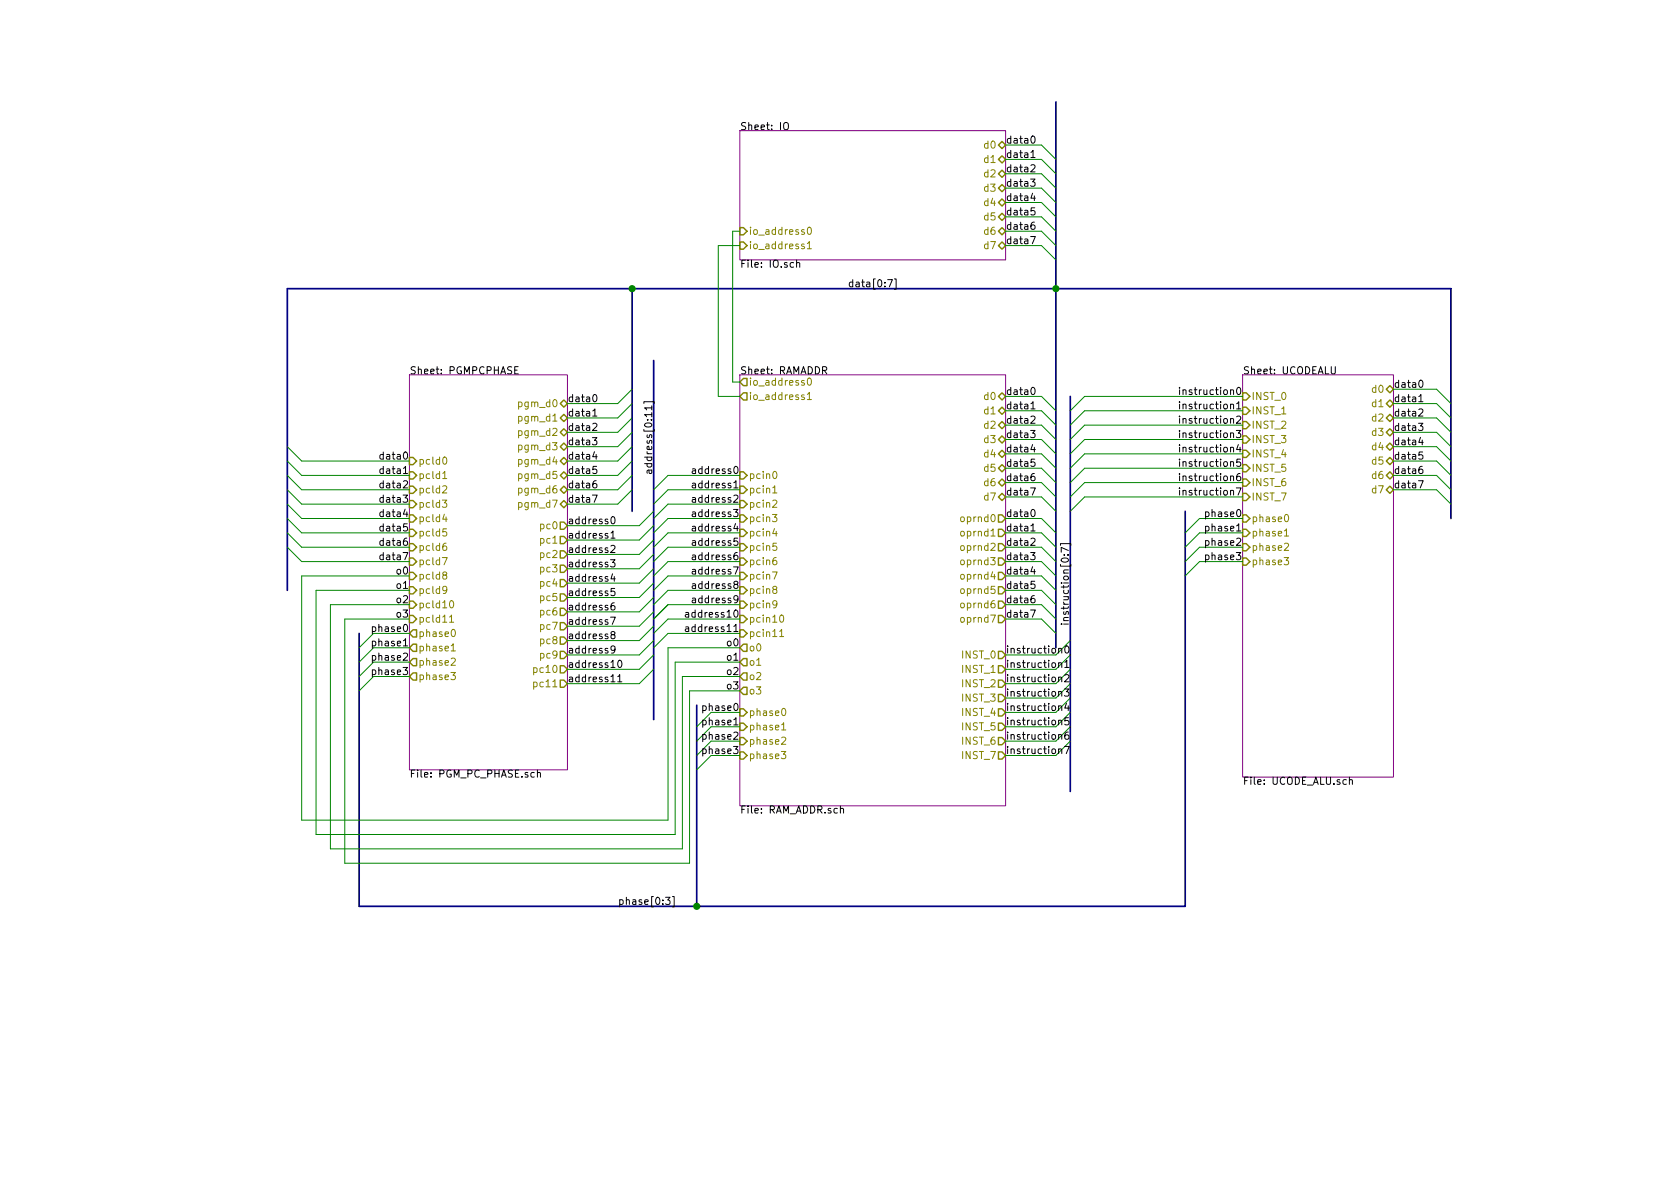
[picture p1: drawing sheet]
EESchema Schematic File Version 4
EELAYER 30 0
EELAYER END
$Descr A4 11693 8268
encoding utf-8
Sheet 1 5
Title "Hummingbird 8 bit CPU"
Date ""
Rev ""
Comp ""
Comment1 ""
Comment2 ""
Comment3 ""
Comment4 ""
$EndDescr
$Sheet
S 2850 2600 1100 2750
U 5EF43B36
F0 "PGMPCPHASE" 50
F1 "PGM_PC_PHASE.sch" 50
F2 "pcld11" I L 2850 4300 50 
F3 "pcld10" I L 2850 4200 50 
F4 "pcld9" I L 2850 4100 50 
F5 "pcld8" I L 2850 4000 50 
F6 "pcld7" I L 2850 3900 50 
F7 "pcld6" I L 2850 3800 50 
F8 "pcld5" I L 2850 3700 50 
F9 "pcld4" I L 2850 3600 50 
F10 "pcld3" I L 2850 3500 50 
F11 "pcld2" I L 2850 3400 50 
F12 "pcld1" I L 2850 3300 50 
F13 "pcld0" I L 2850 3200 50 
F14 "pgm_d7" T R 3950 3500 50 
F15 "pgm_d6" T R 3950 3400 50 
F16 "pgm_d5" T R 3950 3300 50 
F17 "pgm_d4" T R 3950 3200 50 
F18 "pgm_d3" T R 3950 3100 50 
F19 "pgm_d2" T R 3950 3000 50 
F20 "pgm_d1" T R 3950 2900 50 
F21 "pgm_d0" T R 3950 2800 50 
F22 "phase0" O L 2850 4400 50 
F23 "phase1" O L 2850 4500 50 
F24 "phase2" O L 2850 4600 50 
F25 "phase3" O L 2850 4700 50 
F26 "pc0" O R 3950 3650 50 
F27 "pc1" O R 3950 3750 50 
F28 "pc2" O R 3950 3850 50 
F29 "pc3" O R 3950 3950 50 
F30 "pc4" O R 3950 4050 50 
F31 "pc5" O R 3950 4150 50 
F32 "pc6" O R 3950 4250 50 
F33 "pc7" O R 3950 4350 50 
F34 "pc8" O R 3950 4450 50 
F35 "pc9" O R 3950 4550 50 
F36 "pc10" O R 3950 4650 50 
F37 "pc11" O R 3950 4750 50 
$EndSheet
$Sheet
S 8650 2600 1050 2800
U 5EF5F1D2
F0 "UCODEALU" 50
F1 "UCODE_ALU.sch" 50
F2 "INST_0" I L 8650 2750 50 
F3 "INST_1" I L 8650 2850 50 
F4 "INST_2" I L 8650 2950 50 
F5 "INST_3" I L 8650 3050 50 
F6 "INST_4" I L 8650 3150 50 
F7 "INST_5" I L 8650 3250 50 
F8 "INST_6" I L 8650 3350 50 
F9 "INST_7" I L 8650 3450 50 
F10 "phase0" I L 8650 3600 50 
F11 "phase1" I L 8650 3700 50 
F12 "phase2" I L 8650 3800 50 
F13 "phase3" I L 8650 3900 50 
F14 "d7" T R 9700 3400 50 
F15 "d6" T R 9700 3300 50 
F16 "d5" T R 9700 3200 50 
F17 "d4" T R 9700 3100 50 
F18 "d3" T R 9700 3000 50 
F19 "d2" T R 9700 2900 50 
F20 "d1" T R 9700 2800 50 
F21 "d0" T R 9700 2700 50 
$EndSheet
Entry Wire Line
	10000 2700 10100 2800
Entry Wire Line
	10000 2800 10100 2900
Entry Wire Line
	10000 2900 10100 3000
Entry Wire Line
	10000 3000 10100 3100
Entry Wire Line
	10000 3100 10100 3200
Entry Wire Line
	10000 3200 10100 3300
Entry Wire Line
	10000 3300 10100 3400
Entry Wire Line
	10000 3400 10100 3500
Wire Wire Line
	9700 2700 10000 2700
Wire Wire Line
	9700 2800 10000 2800
Wire Wire Line
	9700 2900 10000 2900
Wire Wire Line
	9700 3000 10000 3000
Wire Wire Line
	9700 3100 10000 3100
Wire Wire Line
	9700 3200 10000 3200
Wire Wire Line
	9700 3300 10000 3300
Wire Wire Line
	9700 3400 10000 3400
Entry Wire Line
	4550 4300 4650 4200
Entry Wire Line
	4550 3400 4650 3300
Entry Wire Line
	4550 3500 4650 3400
Entry Wire Line
	4550 3600 4650 3500
Entry Wire Line
	4550 3700 4650 3600
Entry Wire Line
	4550 3800 4650 3700
Entry Wire Line
	4550 3900 4650 3800
Entry Wire Line
	4550 4000 4650 3900
Entry Wire Line
	4550 4100 4650 4000
Entry Wire Line
	4550 4200 4650 4100
Entry Wire Line
	4550 4400 4650 4300
Entry Wire Line
	4550 4500 4650 4400
Entry Wire Line
	4450 3650 4550 3550
Entry Wire Line
	4550 4300 4650 4200
Entry Wire Line
	4450 3750 4550 3650
Entry Wire Line
	4450 3850 4550 3750
Entry Wire Line
	4450 3950 4550 3850
Entry Wire Line
	4450 4050 4550 3950
Entry Wire Line
	4450 4150 4550 4050
Entry Wire Line
	4450 4250 4550 4150
Entry Wire Line
	4450 4350 4550 4250
Entry Wire Line
	4450 4450 4550 4350
Entry Wire Line
	4450 4550 4550 4450
Entry Wire Line
	4450 4650 4550 4550
Entry Wire Line
	4450 4750 4550 4650
Wire Wire Line
	3950 3650 4450 3650
Wire Wire Line
	3950 3750 4450 3750
Wire Wire Line
	3950 3850 4450 3850
Wire Wire Line
	3950 3950 4450 3950
Wire Wire Line
	3950 4050 4450 4050
Wire Wire Line
	3950 4150 4450 4150
Wire Wire Line
	3950 4250 4450 4250
Wire Wire Line
	3950 4350 4450 4350
Wire Wire Line
	3950 4450 4450 4450
Wire Wire Line
	3950 4550 4450 4550
Wire Wire Line
	3950 4650 4450 4650
Wire Wire Line
	3950 4750 4450 4750
Entry Wire Line
	4300 2800 4400 2700
Entry Wire Line
	4300 2900 4400 2800
Entry Wire Line
	4300 3000 4400 2900
Entry Wire Line
	4300 3100 4400 3000
Entry Wire Line
	4300 3200 4400 3100
Entry Wire Line
	4300 3300 4400 3200
Entry Wire Line
	4300 3400 4400 3300
Entry Wire Line
	4300 3500 4400 3400
Wire Wire Line
	3950 2800 4300 2800
Wire Wire Line
	3950 2900 4300 2900
Wire Wire Line
	3950 3000 4300 3000
Wire Wire Line
	3950 3100 4300 3100
Wire Wire Line
	3950 3200 4300 3200
Wire Wire Line
	3950 3300 4300 3300
Wire Wire Line
	3950 3400 4300 3400
Wire Wire Line
	3950 3500 4300 3500
Wire Bus Line
	4400 2000 2000 2000
Connection ~ 4400 2000
Entry Wire Line
	2100 3200 2000 3100
Entry Wire Line
	2100 3300 2000 3200
Entry Wire Line
	2100 3400 2000 3300
Entry Wire Line
	2100 3500 2000 3400
Entry Wire Line
	2100 3600 2000 3500
Entry Wire Line
	2100 3700 2000 3600
Entry Wire Line
	2100 3800 2000 3700
Entry Wire Line
	2100 3900 2000 3800
Wire Wire Line
	2100 3200 2850 3200
Wire Wire Line
	2100 3300 2850 3300
Wire Wire Line
	2100 3400 2850 3400
Wire Wire Line
	2100 3500 2850 3500
Wire Wire Line
	2100 3600 2850 3600
Wire Wire Line
	2100 3700 2850 3700
Wire Wire Line
	2100 3800 2850 3800
Wire Wire Line
	2100 3900 2850 3900
Wire Wire Line
	2100 5700 2100 4000
Wire Wire Line
	2100 4000 2850 4000
Wire Wire Line
	2200 5800 2200 4100
Wire Wire Line
	2200 4100 2850 4100
Wire Wire Line
	2300 5900 2300 4200
Wire Wire Line
	2300 4200 2850 4200
Wire Wire Line
	2400 6000 2400 4300
Wire Wire Line
	7550 3350 8650 3350
Wire Wire Line
	7550 3250 8650 3250
Wire Wire Line
	7550 3150 8650 3150
Connection ~ 7350 2000
Wire Bus Line
	7350 2000 4400 2000
Wire Bus Line
	7350 2000 10100 2000
Entry Wire Line
	7250 4300 7350 4400
Entry Wire Line
	7250 4200 7350 4300
Entry Wire Line
	7250 4100 7350 4200
Entry Wire Line
	7250 4000 7350 4100
Entry Wire Line
	7250 3900 7350 4000
Entry Wire Line
	7250 3800 7350 3900
Entry Wire Line
	7250 3700 7350 3800
Entry Wire Line
	7250 3600 7350 3700
Entry Wire Line
	7250 3450 7350 3550
Entry Wire Line
	7250 3350 7350 3450
Entry Wire Line
	7250 3250 7350 3350
Entry Wire Line
	7250 3150 7350 3250
Entry Wire Line
	7250 3050 7350 3150
Entry Wire Line
	7250 2950 7350 3050
Entry Wire Line
	7250 2850 7350 2950
Entry Wire Line
	7250 2750 7350 2850
Wire Wire Line
	7550 3450 8650 3450
Text Label 5900 2000 0    50   ~ 0
data[0:7]
Wire Bus Line
	2500 6300 4850 6300
Connection ~ 4850 6300
Wire Bus Line
	4850 6300 8250 6300
Entry Wire Line
	4950 4950 4850 5050
Entry Wire Line
	4950 5050 4850 5150
Entry Wire Line
	4950 5150 4850 5250
Entry Wire Line
	4950 5250 4850 5350
Entry Wire Line
	8350 3900 8250 4000
Entry Wire Line
	8350 3800 8250 3900
Entry Wire Line
	8350 3700 8250 3800
Entry Wire Line
	8350 3600 8250 3700
Wire Wire Line
	8350 3600 8650 3600
Wire Wire Line
	8350 3700 8650 3700
Wire Wire Line
	8350 3800 8650 3800
Wire Wire Line
	8350 3900 8650 3900
Entry Wire Line
	2600 4700 2500 4800
Entry Wire Line
	2600 4600 2500 4700
Entry Wire Line
	2600 4500 2500 4600
Entry Wire Line
	2600 4400 2500 4500
Wire Wire Line
	2600 4400 2850 4400
Wire Wire Line
	2400 4300 2850 4300
Wire Wire Line
	2600 4500 2850 4500
Wire Wire Line
	2600 4600 2850 4600
Wire Wire Line
	2600 4700 2850 4700
Text Label 4300 6300 0    50   ~ 0
phase[0:3]
Text Label 2850 4400 2    50   ~ 0
phase0
Text Label 2850 4500 2    50   ~ 0
phase1
Text Label 2850 4600 2    50   ~ 0
phase2
Text Label 2850 4700 2    50   ~ 0
phase3
Text Label 5150 4950 2    50   ~ 0
phase0
Text Label 5150 5050 2    50   ~ 0
phase1
Text Label 5150 5150 2    50   ~ 0
phase2
Text Label 5150 5250 2    50   ~ 0
phase3
Text Label 8650 3600 2    50   ~ 0
phase0
Text Label 8650 3700 2    50   ~ 0
phase1
Text Label 8650 3800 2    50   ~ 0
phase2
Text Label 8650 3900 2    50   ~ 0
phase3
Text Label 5150 3300 2    50   ~ 0
address0
Text Label 5150 3400 2    50   ~ 0
address1
Text Label 5150 3500 2    50   ~ 0
address2
Text Label 5150 3600 2    50   ~ 0
address3
Text Label 5150 3700 2    50   ~ 0
address4
Text Label 5150 3800 2    50   ~ 0
address5
Text Label 5150 3900 2    50   ~ 0
address6
Text Label 5150 4000 2    50   ~ 0
address7
Text Label 5150 4100 2    50   ~ 0
address8
Text Label 5150 4200 2    50   ~ 0
address9
Text Label 5150 4300 2    50   ~ 0
address10
Text Label 5150 4400 2    50   ~ 0
address11
Text Label 3950 3650 0    50   ~ 0
address0
Text Label 3950 3750 0    50   ~ 0
address1
Text Label 3950 3850 0    50   ~ 0
address2
Text Label 3950 3950 0    50   ~ 0
address3
Text Label 3950 4050 0    50   ~ 0
address4
Text Label 3950 4150 0    50   ~ 0
address5
Text Label 3950 4250 0    50   ~ 0
address6
Text Label 3950 4350 0    50   ~ 0
address7
Text Label 3950 4450 0    50   ~ 0
address8
Text Label 3950 4550 0    50   ~ 0
address9
Text Label 3950 4650 0    50   ~ 0
address10
Text Label 3950 4750 0    50   ~ 0
address11
Entry Wire Line
	7350 4550 7450 4450
Entry Wire Line
	7350 4650 7450 4550
Entry Wire Line
	7350 4750 7450 4650
Entry Wire Line
	7350 4850 7450 4750
Entry Wire Line
	7350 4950 7450 4850
Entry Wire Line
	7350 5050 7450 4950
Entry Wire Line
	7350 5150 7450 5050
Entry Wire Line
	7350 5250 7450 5150
Text Label 7450 4350 1    50   ~ 0
instruction[0:7]
Text Label 2850 3200 2    50   ~ 0
data0
Text Label 2850 3300 2    50   ~ 0
data1
Text Label 2850 3400 2    50   ~ 0
data2
Text Label 2850 3500 2    50   ~ 0
data3
Text Label 2850 3600 2    50   ~ 0
data4
Text Label 2850 3700 2    50   ~ 0
data5
Text Label 2850 3800 2    50   ~ 0
data6
Text Label 2850 3900 2    50   ~ 0
data7
Text Label 3950 2800 0    50   ~ 0
data0
Text Label 3950 2900 0    50   ~ 0
data1
Text Label 3950 3000 0    50   ~ 0
data2
Text Label 3950 3100 0    50   ~ 0
data3
Text Label 3950 3200 0    50   ~ 0
data4
Text Label 3950 3300 0    50   ~ 0
data5
Text Label 3950 3400 0    50   ~ 0
data6
Text Label 3950 3500 0    50   ~ 0
data7
Text Label 7000 2750 0    50   ~ 0
data0
Text Label 7000 2850 0    50   ~ 0
data1
Text Label 7000 2950 0    50   ~ 0
data2
Text Label 7000 3050 0    50   ~ 0
data3
Text Label 7000 3150 0    50   ~ 0
data4
Text Label 7000 3250 0    50   ~ 0
data5
Text Label 7000 3350 0    50   ~ 0
data6
Text Label 7000 3450 0    50   ~ 0
data7
Text Label 7000 3600 0    50   ~ 0
data0
Text Label 7000 3700 0    50   ~ 0
data1
Text Label 7000 3800 0    50   ~ 0
data2
Text Label 7000 3900 0    50   ~ 0
data3
Text Label 7000 4000 0    50   ~ 0
data4
Text Label 7000 4100 0    50   ~ 0
data5
Text Label 7000 4200 0    50   ~ 0
data6
Text Label 7000 4300 0    50   ~ 0
data7
Text Label 9700 2700 0    50   ~ 0
data0
Text Label 9700 2800 0    50   ~ 0
data1
Text Label 9700 2900 0    50   ~ 0
data2
Text Label 9700 3000 0    50   ~ 0
data3
Text Label 9700 3100 0    50   ~ 0
data4
Text Label 9700 3200 0    50   ~ 0
data5
Text Label 9700 3300 0    50   ~ 0
data6
Text Label 9700 3400 0    50   ~ 0
data7
Text Label 8650 2750 2    50   ~ 0
instruction0
Text Label 8650 2850 2    50   ~ 0
instruction1
Text Label 8650 2950 2    50   ~ 0
instruction2
Text Label 8650 3050 2    50   ~ 0
instruction3
Text Label 8650 3150 2    50   ~ 0
instruction4
Text Label 8650 3250 2    50   ~ 0
instruction5
Text Label 8650 3350 2    50   ~ 0
instruction6
Text Label 8650 3450 2    50   ~ 0
instruction7
Text Label 7000 4550 0    50   ~ 0
instruction0
Text Label 7000 4650 0    50   ~ 0
instruction1
Text Label 7000 4750 0    50   ~ 0
instruction2
Text Label 7000 4850 0    50   ~ 0
instruction3
Text Label 7000 4950 0    50   ~ 0
instruction4
Text Label 7000 5050 0    50   ~ 0
instruction5
Text Label 7000 5150 0    50   ~ 0
instruction6
Text Label 7000 5250 0    50   ~ 0
instruction7
$Sheet
S 5150 900  1850 900 
U 5F3F70AF
F0 "IO" 50
F1 "IO.sch" 50
F2 "io_address1" I L 5150 1700 50 
F3 "io_address0" I L 5150 1600 50 
F4 "d0" T R 7000 1000 50 
F5 "d1" T R 7000 1100 50 
F6 "d2" T R 7000 1200 50 
F7 "d3" T R 7000 1300 50 
F8 "d4" T R 7000 1400 50 
F9 "d5" T R 7000 1500 50 
F10 "d6" T R 7000 1600 50 
F11 "d7" T R 7000 1700 50 
$EndSheet
Entry Wire Line
	7250 1000 7350 1100
Entry Wire Line
	7250 1100 7350 1200
Entry Wire Line
	7250 1200 7350 1300
Entry Wire Line
	7250 1300 7350 1400
Entry Wire Line
	7250 1400 7350 1500
Entry Wire Line
	7250 1500 7350 1600
Entry Wire Line
	7250 1600 7350 1700
Entry Wire Line
	7250 1700 7350 1800
Wire Wire Line
	7000 1000 7250 1000
Wire Wire Line
	7000 1100 7250 1100
Wire Wire Line
	7000 1200 7250 1200
Wire Wire Line
	7000 1300 7250 1300
Wire Wire Line
	7000 1400 7250 1400
Wire Wire Line
	7000 1500 7250 1500
Wire Wire Line
	7000 1600 7250 1600
Wire Wire Line
	7000 1700 7250 1700
Text Label 7000 1000 0    50   ~ 0
data0
Text Label 7000 1100 0    50   ~ 0
data1
Text Label 7000 1200 0    50   ~ 0
data2
Text Label 7000 1300 0    50   ~ 0
data3
Text Label 7000 1400 0    50   ~ 0
data4
Text Label 7000 1500 0    50   ~ 0
data5
Text Label 7000 1600 0    50   ~ 0
data6
Text Label 7000 1700 0    50   ~ 0
data7
Wire Wire Line
	5150 1600 5100 1600
Wire Wire Line
	5100 1600 5100 2650
Wire Wire Line
	5000 2750 5000 1700
Wire Wire Line
	5000 1700 5150 1700
Entry Wire Line
	7550 2750 7450 2850
Entry Wire Line
	7550 2850 7450 2950
Entry Wire Line
	7550 2950 7450 3050
Entry Wire Line
	7550 3050 7450 3150
Entry Wire Line
	7550 3150 7450 3250
Entry Wire Line
	7550 3250 7450 3350
Entry Wire Line
	7550 3350 7450 3450
Entry Wire Line
	7550 3450 7450 3550
Text Label 4550 3300 1    50   ~ 0
address[0:11]
Wire Wire Line
	5100 2650 5150 2650
Wire Wire Line
	5150 2750 5000 2750
Wire Wire Line
	4950 5250 5150 5250
Wire Wire Line
	4950 5150 5150 5150
Wire Wire Line
	4950 5050 5150 5050
Wire Wire Line
	4950 4950 5150 4950
Wire Wire Line
	4650 4400 5150 4400
Wire Wire Line
	4650 4300 5150 4300
Wire Wire Line
	4650 4200 5150 4200
Wire Wire Line
	4650 4100 5150 4100
Wire Wire Line
	4650 4000 5150 4000
Wire Wire Line
	4650 3900 5150 3900
Wire Wire Line
	4650 3800 5150 3800
Wire Wire Line
	4650 3700 5150 3700
Wire Wire Line
	4650 3600 5150 3600
Wire Wire Line
	4650 3500 5150 3500
Wire Wire Line
	4650 3400 5150 3400
Wire Wire Line
	4650 3300 5150 3300
Wire Wire Line
	7000 5250 7350 5250
Wire Wire Line
	7000 5150 7350 5150
Wire Wire Line
	7000 5050 7350 5050
Wire Wire Line
	7000 4950 7350 4950
Wire Wire Line
	7000 4850 7350 4850
Wire Wire Line
	7000 4750 7350 4750
Wire Wire Line
	7000 4650 7350 4650
Wire Wire Line
	7000 4550 7350 4550
Wire Wire Line
	7000 4300 7250 4300
Wire Wire Line
	7000 4200 7250 4200
Wire Wire Line
	7000 4100 7250 4100
Wire Wire Line
	7000 4000 7250 4000
Wire Wire Line
	7000 3900 7250 3900
Wire Wire Line
	7000 3800 7250 3800
Wire Wire Line
	7000 3700 7250 3700
Wire Wire Line
	7000 3600 7250 3600
Wire Wire Line
	7000 3450 7250 3450
Wire Wire Line
	7000 3350 7250 3350
Wire Wire Line
	7000 3250 7250 3250
Wire Wire Line
	7000 3150 7250 3150
Wire Wire Line
	7000 3050 7250 3050
Wire Wire Line
	7000 2950 7250 2950
Wire Wire Line
	7000 2850 7250 2850
Wire Wire Line
	7000 2750 7250 2750
$Sheet
S 5150 2600 1850 3000
U 5EF57F2E
F0 "RAMADDR" 50
F1 "RAM_ADDR.sch" 50
F2 "d0" B R 7000 2750 50 
F3 "d1" B R 7000 2850 50 
F4 "d2" B R 7000 2950 50 
F5 "d3" B R 7000 3050 50 
F6 "d4" B R 7000 3150 50 
F7 "d5" B R 7000 3250 50 
F8 "d6" B R 7000 3350 50 
F9 "d7" B R 7000 3450 50 
F10 "oprnd0" O R 7000 3600 50 
F11 "oprnd1" O R 7000 3700 50 
F12 "oprnd2" O R 7000 3800 50 
F13 "oprnd3" O R 7000 3900 50 
F14 "oprnd4" O R 7000 4000 50 
F15 "oprnd5" O R 7000 4100 50 
F16 "oprnd6" O R 7000 4200 50 
F17 "oprnd7" O R 7000 4300 50 
F18 "INST_0" O R 7000 4550 50 
F19 "INST_1" O R 7000 4650 50 
F20 "INST_2" O R 7000 4750 50 
F21 "INST_3" O R 7000 4850 50 
F22 "INST_4" O R 7000 4950 50 
F23 "INST_5" O R 7000 5050 50 
F24 "INST_6" O R 7000 5150 50 
F25 "INST_7" O R 7000 5250 50 
F26 "pcin0" I L 5150 3300 50 
F27 "pcin1" I L 5150 3400 50 
F28 "pcin2" I L 5150 3500 50 
F29 "pcin3" I L 5150 3600 50 
F30 "pcin4" I L 5150 3700 50 
F31 "pcin5" I L 5150 3800 50 
F32 "pcin6" I L 5150 3900 50 
F33 "pcin7" I L 5150 4000 50 
F34 "pcin8" I L 5150 4100 50 
F35 "pcin9" I L 5150 4200 50 
F36 "pcin10" I L 5150 4300 50 
F37 "pcin11" I L 5150 4400 50 
F38 "phase0" I L 5150 4950 50 
F39 "phase1" I L 5150 5050 50 
F40 "phase2" I L 5150 5150 50 
F41 "phase3" I L 5150 5250 50 
F42 "io_address1" O L 5150 2750 50 
F43 "io_address0" O L 5150 2650 50 
F44 "o0" O L 5150 4500 50 
F45 "o1" O L 5150 4600 50 
F46 "o2" O L 5150 4700 50 
F47 "o3" O L 5150 4800 50 
$EndSheet
Wire Wire Line
	7550 2750 8650 2750
Wire Wire Line
	7550 2850 8650 2850
Wire Wire Line
	7550 2950 8650 2950
Wire Wire Line
	7550 3050 8650 3050
Wire Wire Line
	2100 5700 4650 5700
Wire Wire Line
	4650 5700 4650 4500
Wire Wire Line
	4650 4500 5150 4500
Wire Wire Line
	2200 5800 4700 5800
Wire Wire Line
	4700 5800 4700 4600
Wire Wire Line
	4700 4600 5150 4600
Wire Wire Line
	2300 5900 4750 5900
Wire Wire Line
	4750 5900 4750 4700
Wire Wire Line
	4750 4700 5150 4700
Wire Wire Line
	2400 6000 4800 6000
Wire Wire Line
	4800 6000 4800 4800
Wire Wire Line
	4800 4800 5150 4800
Text Label 2850 4000 2    50   ~ 0
o0
Text Label 2850 4100 2    50   ~ 0
o1
Text Label 2850 4200 2    50   ~ 0
o2
Text Label 2850 4300 2    50   ~ 0
o3
Text Label 5150 4500 2    50   ~ 0
o0
Text Label 5150 4600 2    50   ~ 0
o1
Text Label 5150 4700 2    50   ~ 0
o2
Text Label 5150 4800 2    50   ~ 0
o3
Wire Bus Line
	4850 4900 4850 6300
Wire Bus Line
	8250 3550 8250 6300
Wire Bus Line
	2500 4400 2500 6300
Wire Bus Line
	7350 700  7350 2000
Wire Bus Line
	2000 2000 2000 4100
Wire Bus Line
	4400 2000 4400 3550
Wire Bus Line
	10100 2000 10100 3600
Wire Bus Line
	7450 2750 7450 5500
Wire Bus Line
	4550 2500 4550 5000
Wire Bus Line
	7350 2000 7350 4500
$EndSCHEMATC
